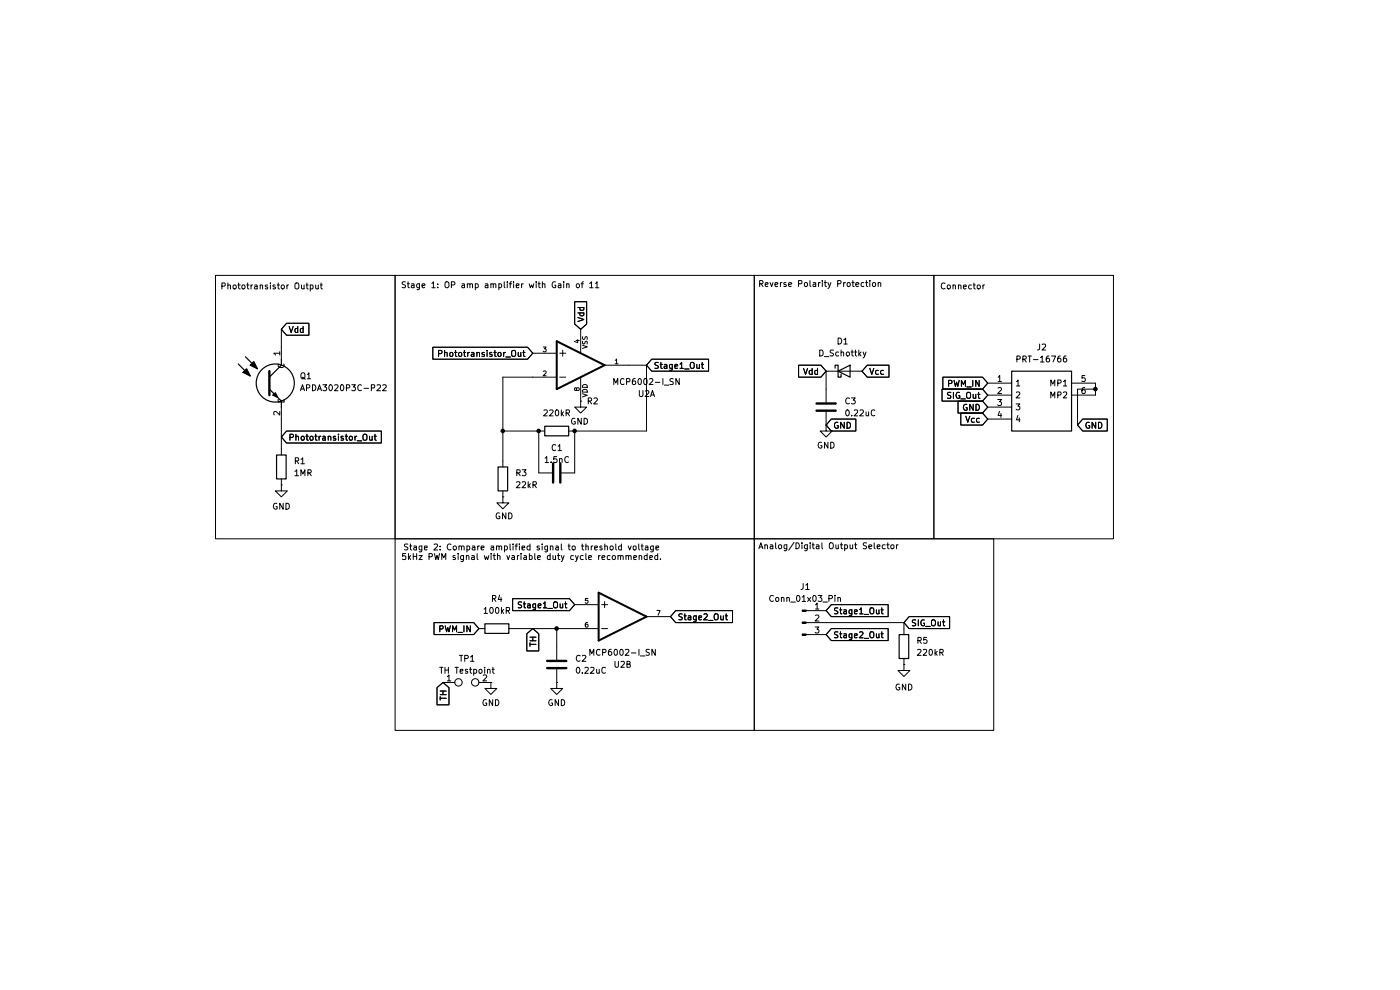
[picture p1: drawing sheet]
(kicad_sch
 (version 20250114)
 (generator "eeschema")
 (generator_version "9.0")
 (paper "A4")
 (title_block
  (title "VEPsor 3.0")
  (date "2025-08-01")
  (rev "1.0"))
 (lib_symbols
  (symbol "APDA3020P3C-P22:APDA3020P3C-P22" (exclude_from_sim no) (in_bom yes) (on_board yes)
   (property "Reference" "Q" (at 3.81 -6.35 0) (effects (font (size 1.27 1.27)) (justify left top)))
   (property "Value" "APDA3020P3C-P22" (at 3.81 -8.89 0) (effects (font (size 1.27 1.27)) (justify left top)))
   (property "Footprint" "APDA3020P3CP22" (at 3.81 -108.89 0) (effects (font (size 1.27 1.27)) (justify left top) (hide yes)))
   (property "Datasheet" "https://www.kingbrightusa.com/images/catalog/SPEC/APDA3020P3C-P22.pdf" (at 3.81 -208.89 0) (effects (font (size 1.27 1.27)) (justify left top) (hide yes)))
   (property "Description" "Made with NPN silicon phototansistor chips" (at 0 0 0) (effects (font (size 1.27 1.27)) (hide yes)))
   (property "Height" "2.2" (at 3.81 -408.89 0) (effects (font (size 1.27 1.27)) (justify left top) (hide yes)))
   (property "Mouser Part Number" "" (at 3.81 -508.89 0) (effects (font (size 1.27 1.27)) (justify left top) (hide yes)))
   (property "Mouser Price/Stock" "" (at 3.81 -608.89 0) (effects (font (size 1.27 1.27)) (justify left top) (hide yes)))
   (property "Manufacturer_Name" "Kingbright" (at 3.81 -708.89 0) (effects (font (size 1.27 1.27)) (justify left top) (hide yes)))
   (property "Manufacturer_Part_Number" "APDA3020P3C-P22" (at 3.81 -808.89 0) (effects (font (size 1.27 1.27)) (justify left top) (hide yes)))
   (symbol "APDA3020P3C-P22_1_1"
    (polyline (pts (xy -9.144 -3.556) (xy -6.604 -6.096)) (stroke (width 0.254) (type default)) (fill (type none)))
    (polyline (pts (xy -8.128 -5.334) (xy -7.366 -4.572) (xy -6.604 -6.096) (xy -8.128 -5.334)) (stroke (width 0.254) (type default)) (fill (type outline)))
    (polyline (pts (xy -7.62 -2.032) (xy -5.08 -4.572)) (stroke (width 0.254) (type default)) (fill (type none)))
    (polyline (pts (xy -6.604 -3.81) (xy -5.842 -3.048) (xy -5.08 -4.572) (xy -6.604 -3.81)) (stroke (width 0.254) (type default)) (fill (type outline)))
    (polyline (pts (xy -2.54 -5.08) (xy -2.54 -10.16)) (stroke (width 0.508) (type default)) (fill (type none)))
    (polyline (pts (xy -2.54 -6.35) (xy 0 -3.81)) (stroke (width 0.254) (type default)) (fill (type none)))
    (polyline (pts (xy -2.54 -8.89) (xy 0 -11.43)) (stroke (width 0.254) (type default)) (fill (type none)))
    (polyline (pts (xy -1.778 -10.16) (xy -1.27 -9.652) (xy -0.762 -10.668) (xy -1.778 -10.16)) (stroke (width 0.254) (type default)) (fill (type outline)))
    (circle (center -1.27 -7.62) (radius 4.016) (stroke (width 0.254) (type default)) (fill (type none)))
    (polyline (pts (xy 0 -3.81) (xy 0 -2.54)) (stroke (width 0.254) (type default)) (fill (type none)))
    (polyline (pts (xy 0 -11.43) (xy 0 -12.7)) (stroke (width 0.254) (type default)) (fill (type none)))
    (pin passive line (at 0 0 270) (length 2.54) (name "C" (effects (font (size 1.27 1.27)))) (number "1" (effects (font (size 1.27 1.27)))))
    (pin passive line (at 0 -15.24 90) (length 2.54) (name "E" (effects (font (size 1.27 1.27)))) (number "2" (effects (font (size 1.27 1.27))))))
   (embedded_fonts no))
  (symbol "Connector:Conn_01x03_Pin"
   (pin_names
    (offset 1.016) (hide yes)) (exclude_from_sim no) (in_bom yes) (on_board yes)
   (property "Reference" "J" (at 0 5.08 0) (effects (font (size 1.27 1.27))))
   (property "Value" "Conn_01x03_Pin" (at 0 -5.08 0) (effects (font (size 1.27 1.27))))
   (property "Footprint" "" (at 0 0 0) (effects (font (size 1.27 1.27)) (hide yes)))
   (property "Datasheet" "~" (at 0 0 0) (effects (font (size 1.27 1.27)) (hide yes)))
   (property "Description" "Generic connector, single row, 01x03, script generated" (at 0 0 0) (effects (font (size 1.27 1.27)) (hide yes)))
   (property "ki_locked" "" (at 0 0 0) (effects (font (size 1.27 1.27))))
   (symbol "Conn_01x03_Pin_1_1"
    (rectangle (start 0.8636 2.667) (end 0 2.413) (stroke (width 0.1524) (type default)) (fill (type outline)))
    (rectangle (start 0.8636 0.127) (end 0 -0.127) (stroke (width 0.1524) (type default)) (fill (type outline)))
    (rectangle (start 0.8636 -2.413) (end 0 -2.667) (stroke (width 0.1524) (type default)) (fill (type outline)))
    (polyline (pts (xy 1.27 2.54) (xy 0.8636 2.54)) (stroke (width 0.1524) (type default)) (fill (type none)))
    (polyline (pts (xy 1.27 0) (xy 0.8636 0)) (stroke (width 0.1524) (type default)) (fill (type none)))
    (polyline (pts (xy 1.27 -2.54) (xy 0.8636 -2.54)) (stroke (width 0.1524) (type default)) (fill (type none)))
    (pin passive line (at 5.08 2.54 180) (length 3.81) (name "Pin_1" (effects (font (size 1.27 1.27)))) (number "1" (effects (font (size 1.27 1.27)))))
    (pin passive line (at 5.08 0 180) (length 3.81) (name "Pin_2" (effects (font (size 1.27 1.27)))) (number "2" (effects (font (size 1.27 1.27)))))
    (pin passive line (at 5.08 -2.54 180) (length 3.81) (name "Pin_3" (effects (font (size 1.27 1.27)))) (number "3" (effects (font (size 1.27 1.27))))))
   (embedded_fonts no))
  (symbol "Connector:TestPoint_2Pole"
   (pin_names
    (offset 0.762) (hide yes)) (exclude_from_sim no) (in_bom yes) (on_board yes)
   (property "Reference" "TP" (at 0 1.524 0) (effects (font (size 1.27 1.27))))
   (property "Value" "TestPoint_2Pole" (at 0 -1.778 0) (effects (font (size 1.27 1.27))))
   (property "Footprint" "" (at 0 0 0) (effects (font (size 1.27 1.27)) (hide yes)))
   (property "Datasheet" "~" (at 0 0 0) (effects (font (size 1.27 1.27)) (hide yes)))
   (property "Description" "2-polar test point" (at 0 0 0) (effects (font (size 1.27 1.27)) (hide yes)))
   (symbol "TestPoint_2Pole_0_1"
    (circle (center -1.778 0) (radius 0.762) (stroke (width 0) (type default)) (fill (type none)))
    (circle (center 1.778 0) (radius 0.762) (stroke (width 0) (type default)) (fill (type none)))
    (pin passive line (at -5.08 0 0) (length 2.54) (name "1" (effects (font (size 1.27 1.27)))) (number "1" (effects (font (size 1.27 1.27)))))
    (pin passive line (at 5.08 0 180) (length 2.54) (name "2" (effects (font (size 1.27 1.27)))) (number "2" (effects (font (size 1.27 1.27))))))
   (embedded_fonts no))
  (symbol "Device:C"
   (pin_numbers (hide yes))
   (pin_names
    (offset 0.254)) (exclude_from_sim no) (in_bom yes) (on_board yes)
   (property "Reference" "C" (at 0.635 2.54 0) (effects (font (size 1.27 1.27)) (justify left)))
   (property "Value" "C" (at 0.635 -2.54 0) (effects (font (size 1.27 1.27)) (justify left)))
   (property "Footprint" "" (at 0.9652 -3.81 0) (effects (font (size 1.27 1.27)) (hide yes)))
   (property "Datasheet" "~" (at 0 0 0) (effects (font (size 1.27 1.27)) (hide yes)))
   (property "Description" "Unpolarized capacitor" (at 0 0 0) (effects (font (size 1.27 1.27)) (hide yes)))
   (symbol "C_0_1"
    (polyline (pts (xy -2.032 0.762) (xy 2.032 0.762)) (stroke (width 0.508) (type default)) (fill (type none)))
    (polyline (pts (xy -2.032 -0.762) (xy 2.032 -0.762)) (stroke (width 0.508) (type default)) (fill (type none))))
   (symbol "C_1_1"
    (pin passive line (at 0 3.81 270) (length 2.794) (name "~" (effects (font (size 1.27 1.27)))) (number "1" (effects (font (size 1.27 1.27)))))
    (pin passive line (at 0 -3.81 90) (length 2.794) (name "~" (effects (font (size 1.27 1.27)))) (number "2" (effects (font (size 1.27 1.27))))))
   (embedded_fonts no))
  (symbol "Device:D_Schottky"
   (pin_numbers (hide yes))
   (pin_names
    (offset 1.016) (hide yes)) (exclude_from_sim no) (in_bom yes) (on_board yes)
   (property "Reference" "D" (at 0 2.54 0) (effects (font (size 1.27 1.27))))
   (property "Value" "D_Schottky" (at 0 -2.54 0) (effects (font (size 1.27 1.27))))
   (property "Footprint" "" (at 0 0 0) (effects (font (size 1.27 1.27)) (hide yes)))
   (property "Datasheet" "~" (at 0 0 0) (effects (font (size 1.27 1.27)) (hide yes)))
   (property "Description" "Schottky diode" (at 0 0 0) (effects (font (size 1.27 1.27)) (hide yes)))
   (symbol "D_Schottky_0_1"
    (polyline (pts (xy -1.905 0.635) (xy -1.905 1.27) (xy -1.27 1.27) (xy -1.27 -1.27) (xy -0.635 -1.27) (xy -0.635 -0.635)) (stroke (width 0.254) (type default)) (fill (type none)))
    (polyline (pts (xy 1.27 1.27) (xy 1.27 -1.27) (xy -1.27 0) (xy 1.27 1.27)) (stroke (width 0.254) (type default)) (fill (type none)))
    (polyline (pts (xy 1.27 0) (xy -1.27 0)) (stroke (width 0) (type default)) (fill (type none))))
   (symbol "D_Schottky_1_1"
    (pin passive line (at -3.81 0 0) (length 2.54) (name "K" (effects (font (size 1.27 1.27)))) (number "1" (effects (font (size 1.27 1.27)))))
    (pin passive line (at 3.81 0 180) (length 2.54) (name "A" (effects (font (size 1.27 1.27)))) (number "2" (effects (font (size 1.27 1.27))))))
   (embedded_fonts no))
  (symbol "Device:R"
   (pin_numbers (hide yes))
   (pin_names
    (offset 0)) (exclude_from_sim no) (in_bom yes) (on_board yes)
   (property "Reference" "R" (at 2.032 0 90) (effects (font (size 1.27 1.27))))
   (property "Value" "R" (at 0 0 90) (effects (font (size 1.27 1.27))))
   (property "Footprint" "" (at -1.778 0 90) (effects (font (size 1.27 1.27)) (hide yes)))
   (property "Datasheet" "~" (at 0 0 0) (effects (font (size 1.27 1.27)) (hide yes)))
   (property "Description" "Resistor" (at 0 0 0) (effects (font (size 1.27 1.27)) (hide yes)))
   (symbol "R_0_1"
    (rectangle (start -1.016 -2.54) (end 1.016 2.54) (stroke (width 0.254) (type default)) (fill (type none))))
   (symbol "R_1_1"
    (pin passive line (at 0 3.81 270) (length 1.27) (name "~" (effects (font (size 1.27 1.27)))) (number "1" (effects (font (size 1.27 1.27)))))
    (pin passive line (at 0 -3.81 90) (length 1.27) (name "~" (effects (font (size 1.27 1.27)))) (number "2" (effects (font (size 1.27 1.27))))))
   (embedded_fonts no))
  (symbol "MCP6002-I_SN:MCP6002-I_SN"
   (pin_names
    (offset 1.016)) (exclude_from_sim no) (in_bom yes) (on_board yes)
   (property "Reference" "U" (at 5.08 3.175 0) (effects (font (size 1.27 1.27)) (justify left bottom)))
   (property "Value" "MCP6002-I_SN" (at 5.08 -5.08 0) (effects (font (size 1.27 1.27)) (justify left bottom)))
   (property "Footprint" "MCP6002-I_SN:SOIC127P600X175-8N" (at 0 0 0) (effects (font (size 1.27 1.27)) (justify bottom) (hide yes)))
   (property "Datasheet" "" (at 0 0 0) (effects (font (size 1.27 1.27)) (hide yes)))
   (property "Description" "" (at 0 0 0) (effects (font (size 1.27 1.27)) (hide yes)))
   (property "PARTREV" "L" (at 0 0 0) (effects (font (size 1.27 1.27)) (justify bottom) (hide yes)))
   (property "STANDARD" "IPC-7351B" (at 0 0 0) (effects (font (size 1.27 1.27)) (justify bottom) (hide yes)))
   (property "SNAPEDA_PN" "MCP6002T-I/SN" (at 0 0 0) (effects (font (size 1.27 1.27)) (justify bottom) (hide yes)))
   (property "MAXIMUM_PACKAGE_HEIGHT" "1.75 mm" (at 0 0 0) (effects (font (size 1.27 1.27)) (justify bottom) (hide yes)))
   (property "MANUFACTURER" "Microchip" (at 0 0 0) (effects (font (size 1.27 1.27)) (justify bottom) (hide yes)))
   (symbol "MCP6002-I_SN_1_0"
    (polyline (pts (xy -5.08 5.08) (xy -5.08 -5.08)) (stroke (width 0.4064) (type default)) (fill (type none)))
    (polyline (pts (xy -5.08 -5.08) (xy 5.08 0)) (stroke (width 0.4064) (type default)) (fill (type none)))
    (polyline (pts (xy -4.445 2.54) (xy -3.175 2.54)) (stroke (width 0.1524) (type default)) (fill (type none)))
    (polyline (pts (xy -4.445 -2.54) (xy -3.175 -2.54)) (stroke (width 0.1524) (type default)) (fill (type none)))
    (polyline (pts (xy -3.81 -1.905) (xy -3.81 -3.175)) (stroke (width 0.1524) (type default)) (fill (type none)))
    (polyline (pts (xy 5.08 0) (xy -5.08 5.08)) (stroke (width 0.4064) (type default)) (fill (type none)))
    (text "VDD" (at 1.524 3.81 900) (effects (font (size 1.016 1.016)) (justify left bottom)))
    (text "VSS" (at 1.524 -6.35 900) (effects (font (size 1.016 1.016)) (justify left bottom)))
    (pin input line (at -10.16 2.54 0) (length 5.08) (name "~" (effects (font (size 1.016 1.016)))) (number "2" (effects (font (size 1.016 1.016)))))
    (pin input line (at -10.16 -2.54 0) (length 5.08) (name "~" (effects (font (size 1.016 1.016)))) (number "3" (effects (font (size 1.016 1.016)))))
    (pin power_in line (at 0 7.62 270) (length 5.08) (name "~" (effects (font (size 1.016 1.016)))) (number "8" (effects (font (size 1.016 1.016)))))
    (pin power_in line (at 0 -7.62 90) (length 5.08) (name "~" (effects (font (size 1.016 1.016)))) (number "4" (effects (font (size 1.016 1.016)))))
    (pin output line (at 10.16 0 180) (length 5.08) (name "~" (effects (font (size 1.016 1.016)))) (number "1" (effects (font (size 1.016 1.016))))))
   (symbol "MCP6002-I_SN_2_0"
    (polyline (pts (xy -5.08 5.08) (xy -5.08 -5.08)) (stroke (width 0.4064) (type default)) (fill (type none)))
    (polyline (pts (xy -5.08 -5.08) (xy 5.08 0)) (stroke (width 0.4064) (type default)) (fill (type none)))
    (polyline (pts (xy -4.445 2.54) (xy -3.175 2.54)) (stroke (width 0.1524) (type default)) (fill (type none)))
    (polyline (pts (xy -4.445 -2.54) (xy -3.175 -2.54)) (stroke (width 0.1524) (type default)) (fill (type none)))
    (polyline (pts (xy -3.81 -1.905) (xy -3.81 -3.175)) (stroke (width 0.1524) (type default)) (fill (type none)))
    (polyline (pts (xy 5.08 0) (xy -5.08 5.08)) (stroke (width 0.4064) (type default)) (fill (type none)))
    (pin input line (at -10.16 2.54 0) (length 5.08) (name "~" (effects (font (size 1.016 1.016)))) (number "6" (effects (font (size 1.016 1.016)))))
    (pin input line (at -10.16 -2.54 0) (length 5.08) (name "~" (effects (font (size 1.016 1.016)))) (number "5" (effects (font (size 1.016 1.016)))))
    (pin output line (at 10.16 0 180) (length 5.08) (name "~" (effects (font (size 1.016 1.016)))) (number "7" (effects (font (size 1.016 1.016))))))
   (embedded_fonts no))
  (symbol "PRT-16766:PRT-16766" (exclude_from_sim no) (in_bom yes) (on_board yes)
   (property "Reference" "J" (at 19.05 7.62 0) (effects (font (size 1.27 1.27)) (justify left top)))
   (property "Value" "PRT-16766" (at 19.05 5.08 0) (effects (font (size 1.27 1.27)) (justify left top)))
   (property "Footprint" "PRT16766" (at 19.05 -94.92 0) (effects (font (size 1.27 1.27)) (justify left top) (hide yes)))
   (property "Datasheet" "" (at 19.05 -194.92 0) (effects (font (size 1.27 1.27)) (justify left top) (hide yes)))
   (property "Description" "Connector Header Surface Mount 4 position 0.039\" (1.00mm) , 5V , 1A , -25C ~ 85C" (at 0 0 0) (effects (font (size 1.27 1.27)) (hide yes)))
   (property "Height" "4.3" (at 19.05 -394.92 0) (effects (font (size 1.27 1.27)) (justify left top) (hide yes)))
   (property "Mouser Part Number" "474-PRT-16766" (at 19.05 -494.92 0) (effects (font (size 1.27 1.27)) (justify left top) (hide yes)))
   (property "Mouser Price/Stock" "https://www.mouser.co.uk/ProductDetail/SparkFun/PRT-16766?qs=TiOZkKH1s2S5E8Ch5jqJTg%3D%3D" (at 19.05 -594.92 0) (effects (font (size 1.27 1.27)) (justify left top) (hide yes)))
   (property "Manufacturer_Name" "SparkFun" (at 19.05 -694.92 0) (effects (font (size 1.27 1.27)) (justify left top) (hide yes)))
   (property "Manufacturer_Part_Number" "PRT-16766" (at 19.05 -794.92 0) (effects (font (size 1.27 1.27)) (justify left top) (hide yes)))
   (symbol "PRT-16766_1_1"
    (rectangle (start 5.08 2.54) (end 17.78 -10.16) (stroke (width 0.254) (type default)) (fill (type background)))
    (pin passive line (at 0 0 0) (length 5.08) (name "1" (effects (font (size 1.27 1.27)))) (number "1" (effects (font (size 1.27 1.27)))))
    (pin passive line (at 0 -2.54 0) (length 5.08) (name "2" (effects (font (size 1.27 1.27)))) (number "2" (effects (font (size 1.27 1.27)))))
    (pin passive line (at 0 -5.08 0) (length 5.08) (name "3" (effects (font (size 1.27 1.27)))) (number "3" (effects (font (size 1.27 1.27)))))
    (pin passive line (at 0 -7.62 0) (length 5.08) (name "4" (effects (font (size 1.27 1.27)))) (number "4" (effects (font (size 1.27 1.27)))))
    (pin passive line (at 22.86 0 180) (length 5.08) (name "MP1" (effects (font (size 1.27 1.27)))) (number "5" (effects (font (size 1.27 1.27)))))
    (pin passive line (at 22.86 -2.54 180) (length 5.08) (name "MP2" (effects (font (size 1.27 1.27)))) (number "6" (effects (font (size 1.27 1.27))))))
   (embedded_fonts no))
  (symbol "power:GND"
   (power)
   (pin_numbers (hide yes))
   (pin_names
    (offset 0) (hide yes)) (exclude_from_sim no) (in_bom yes) (on_board yes)
   (property "Reference" "#PWR" (at 0 -6.35 0) (effects (font (size 1.27 1.27)) (hide yes)))
   (property "Value" "GND" (at 0 -3.81 0) (effects (font (size 1.27 1.27))))
   (property "Footprint" "" (at 0 0 0) (effects (font (size 1.27 1.27)) (hide yes)))
   (property "Datasheet" "" (at 0 0 0) (effects (font (size 1.27 1.27)) (hide yes)))
   (property "Description" "Power symbol creates a global label with name \"GND\" , ground" (at 0 0 0) (effects (font (size 1.27 1.27)) (hide yes)))
   (symbol "GND_0_1"
    (polyline (pts (xy 0 0) (xy 0 -1.27) (xy 1.27 -1.27) (xy 0 -2.54) (xy -1.27 -1.27) (xy 0 -1.27)) (stroke (width 0) (type default)) (fill (type none))))
   (symbol "GND_1_1"
    (pin power_in line (at 0 0 270) (length 0) (name "~" (effects (font (size 1.27 1.27)))) (number "1" (effects (font (size 1.27 1.27))))))
   (embedded_fonts no)))
 (rectangle
  (start 45.72 58.42)
  (end 83.82 114.3)
  (stroke (width 0) (type default))
  (fill (type none)))
 (rectangle
  (start 83.82 58.42)
  (end 160.02 114.3)
  (stroke (width 0) (type default))
  (fill (type none)))
 (rectangle
  (start 198.12 58.42)
  (end 236.22 114.3)
  (stroke (width 0) (type default))
  (fill (type none)))
 (rectangle
  (start 160.02 114.3)
  (end 210.82 154.94)
  (stroke (width 0) (type default))
  (fill (type none)))
 (rectangle
  (start 160.02 58.42)
  (end 198.12 114.3)
  (stroke (width 0) (type default))
  (fill (type none)))
 (rectangle
  (start 83.82 114.3)
  (end 160.02 154.94)
  (stroke (width 0) (type default))
  (fill (type none)))
 (text "Reverse Polarity Protection"
  (exclude_from_sim no)
  (at 173.99 60.452 0)
  (effects (font (size 1.27 1.27))))
 (text "Analog/Digital Output Selector"
  (exclude_from_sim no)
  (at 175.768 116.078 0)
  (effects (font (size 1.27 1.27))))
 (text "Phototransistor Output"
  (exclude_from_sim no)
  (at 57.658 60.96 0)
  (effects (font (size 1.27 1.27))))
 (text "Stage 2: Compare amplified signal to threshold voltage\n5kHz PWM signal with variable duty cycle recommended."
  (exclude_from_sim no)
  (at 112.776 117.348 0)
  (effects (font (size 1.27 1.27))))
 (text "Connector\n"
  (exclude_from_sim no)
  (at 204.216 60.96 0)
  (effects (font (size 1.27 1.27))))
 (text "Stage 1: OP amp amplifier with Gain of 11"
  (exclude_from_sim no)
  (at 106.172 60.706 0)
  (effects (font (size 1.27 1.27))))
 (junction
  (at 106.68 91.44)
  (diameter 0)
  (color 0 0 0 0))
 (junction
  (at 121.92 91.44)
  (diameter 0)
  (color 0 0 0 0))
 (junction
  (at 114.3 91.44)
  (diameter 0)
  (color 0 0 0 0))
 (junction
  (at 232.41 82.55)
  (diameter 0)
  (color 0 0 0 0))
 (junction
  (at 118.11 133.35)
  (diameter 0)
  (color 0 0 0 0))
 (wire
  (pts (xy 59.69 88.9) (xy 59.69 95.25))
  (stroke (width 0) (type default)))
 (wire
  (pts (xy 232.41 82.55) (xy 232.41 83.82))
  (stroke (width 0) (type default)))
 (wire
  (pts (xy 137.16 77.47) (xy 133.35 77.47))
  (stroke (width 0) (type default)))
 (wire
  (pts (xy 118.11 133.35) (xy 118.11 137.16))
  (stroke (width 0) (type default)))
 (wire
  (pts (xy 114.3 91.44) (xy 114.3 100.33))
  (stroke (width 0) (type default)))
 (wire
  (pts (xy 109.22 133.35) (xy 118.11 133.35))
  (stroke (width 0) (type default)))
 (wire
  (pts (xy 121.92 91.44) (xy 137.16 91.44))
  (stroke (width 0) (type default)))
 (wire
  (pts (xy 228.6 90.17) (xy 228.6 82.55))
  (stroke (width 0) (type default)))
 (wire
  (pts (xy 175.26 82.55) (xy 175.26 78.74))
  (stroke (width 0) (type default)))
 (wire
  (pts (xy 191.77 132.08) (xy 191.77 133.35))
  (stroke (width 0) (type default)))
 (wire
  (pts (xy 106.68 91.44) (xy 114.3 91.44))
  (stroke (width 0) (type default)))
 (wire
  (pts (xy 106.68 97.79) (xy 106.68 91.44))
  (stroke (width 0) (type default)))
 (wire
  (pts (xy 106.68 80.01) (xy 113.03 80.01))
  (stroke (width 0) (type default)))
 (wire
  (pts (xy 228.6 82.55) (xy 232.41 82.55))
  (stroke (width 0) (type default)))
 (wire
  (pts (xy 59.69 73.66) (xy 59.69 69.85))
  (stroke (width 0) (type default)))
 (wire
  (pts (xy 137.16 77.47) (xy 137.16 91.44))
  (stroke (width 0) (type default)))
 (wire
  (pts (xy 118.11 133.35) (xy 121.92 133.35))
  (stroke (width 0) (type default)))
 (wire
  (pts (xy 121.92 91.44) (xy 121.92 100.33))
  (stroke (width 0) (type default)))
 (wire
  (pts (xy 106.68 91.44) (xy 106.68 80.01))
  (stroke (width 0) (type default)))
 (wire
  (pts (xy 175.26 132.08) (xy 191.77 132.08))
  (stroke (width 0) (type default)))
 (wire
  (pts (xy 232.41 81.28) (xy 232.41 82.55))
  (stroke (width 0) (type default)))
 (global_label "PWM_IN"
  (shape input)
  (at 209.55 81.28 180)
  (fields_autoplaced yes)
  (effects (font (size 1.27 1.27)) (justify right))
  (property "Intersheetrefs" "${INTERSHEET_REFS}" (at 199.4891 81.28 0) (effects (font (size 1.27 1.27)) (justify right) (hide yes))))
 (global_label "Vdd"
  (shape input)
  (at 123.19 69.85 90)
  (fields_autoplaced yes)
  (effects (font (size 1.27 1.27)) (justify left))
  (property "Intersheetrefs" "${INTERSHEET_REFS}" (at 123.19 63.4782 90) (effects (font (size 1.27 1.27)) (justify left) (hide yes))))
 (global_label "Stage2_Out"
  (shape input)
  (at 175.26 134.62 0)
  (fields_autoplaced yes)
  (effects (font (size 1.27 1.27)) (justify left))
  (property "Intersheetrefs" "${INTERSHEET_REFS}" (at 188.9493 134.62 0) (effects (font (size 1.27 1.27)) (justify left) (hide yes))))
 (global_label "Phototransistor_Out"
  (shape input)
  (at 59.69 92.71 0)
  (fields_autoplaced yes)
  (effects (font (size 1.27 1.27)) (justify left))
  (property "Intersheetrefs" "${INTERSHEET_REFS}" (at 81.4225 92.71 0) (effects (font (size 1.27 1.27)) (justify left) (hide yes))))
 (global_label "GND"
  (shape input)
  (at 175.26 90.17 0)
  (fields_autoplaced yes)
  (effects (font (size 1.27 1.27)) (justify left))
  (property "Intersheetrefs" "${INTERSHEET_REFS}" (at 182.1157 90.17 0) (effects (font (size 1.27 1.27)) (justify left) (hide yes))))
 (global_label "TH"
  (shape input)
  (at 93.98 144.78 270)
  (fields_autoplaced yes)
  (effects (font (size 1.27 1.27)) (justify right))
  (property "Intersheetrefs" "${INTERSHEET_REFS}" (at 93.98 150.0633 90) (effects (font (size 1.27 1.27)) (justify right) (hide yes))))
 (global_label "TH"
  (shape input)
  (at 113.03 133.35 270)
  (fields_autoplaced yes)
  (effects (font (size 1.27 1.27)) (justify right))
  (property "Intersheetrefs" "${INTERSHEET_REFS}" (at 113.03 138.6333 90) (effects (font (size 1.27 1.27)) (justify right) (hide yes))))
 (global_label "Stage1_Out"
  (shape input)
  (at 175.26 129.54 0)
  (fields_autoplaced yes)
  (effects (font (size 1.27 1.27)) (justify left))
  (property "Intersheetrefs" "${INTERSHEET_REFS}" (at 188.9493 129.54 0) (effects (font (size 1.27 1.27)) (justify left) (hide yes))))
 (global_label "Vdd"
  (shape input)
  (at 59.69 69.85 0)
  (fields_autoplaced yes)
  (effects (font (size 1.27 1.27)) (justify left))
  (property "Intersheetrefs" "${INTERSHEET_REFS}" (at 66.0618 69.85 0) (effects (font (size 1.27 1.27)) (justify left) (hide yes))))
 (global_label "Stage2_Out"
  (shape input)
  (at 142.24 130.81 0)
  (fields_autoplaced yes)
  (effects (font (size 1.27 1.27)) (justify left))
  (property "Intersheetrefs" "${INTERSHEET_REFS}" (at 155.9293 130.81 0) (effects (font (size 1.27 1.27)) (justify left) (hide yes))))
 (global_label "Phototransistor_Out"
  (shape input)
  (at 113.03 74.93 180)
  (fields_autoplaced yes)
  (effects (font (size 1.27 1.27)) (justify right))
  (property "Intersheetrefs" "${INTERSHEET_REFS}" (at 91.2975 74.93 0) (effects (font (size 1.27 1.27)) (justify right) (hide yes))))
 (global_label "SIG_Out"
  (shape input)
  (at 191.77 132.08 0)
  (fields_autoplaced yes)
  (effects (font (size 1.27 1.27)) (justify left))
  (property "Intersheetrefs" "${INTERSHEET_REFS}" (at 202.0123 132.08 0) (effects (font (size 1.27 1.27)) (justify left) (hide yes))))
 (global_label "Vdd"
  (shape input)
  (at 175.26 78.74 180)
  (fields_autoplaced yes)
  (effects (font (size 1.27 1.27)) (justify right))
  (property "Intersheetrefs" "${INTERSHEET_REFS}" (at 168.8882 78.74 0) (effects (font (size 1.27 1.27)) (justify right) (hide yes))))
 (global_label "Vcc"
  (shape input)
  (at 209.55 88.9 180)
  (fields_autoplaced yes)
  (effects (font (size 1.27 1.27)) (justify right))
  (property "Intersheetrefs" "${INTERSHEET_REFS}" (at 203.299 88.9 0) (effects (font (size 1.27 1.27)) (justify right) (hide yes))))
 (global_label "PWM_IN"
  (shape input)
  (at 101.6 133.35 180)
  (fields_autoplaced yes)
  (effects (font (size 1.27 1.27)) (justify right))
  (property "Intersheetrefs" "${INTERSHEET_REFS}" (at 91.5391 133.35 0) (effects (font (size 1.27 1.27)) (justify right) (hide yes))))
 (global_label "Stage1_Out"
  (shape input)
  (at 121.92 128.27 180)
  (fields_autoplaced yes)
  (effects (font (size 1.27 1.27)) (justify right))
  (property "Intersheetrefs" "${INTERSHEET_REFS}" (at 108.2307 128.27 0) (effects (font (size 1.27 1.27)) (justify right) (hide yes))))
 (global_label "GND"
  (shape input)
  (at 209.55 86.36 180)
  (fields_autoplaced yes)
  (effects (font (size 1.27 1.27)) (justify right))
  (property "Intersheetrefs" "${INTERSHEET_REFS}" (at 202.6943 86.36 0) (effects (font (size 1.27 1.27)) (justify right) (hide yes))))
 (global_label "GND"
  (shape input)
  (at 228.6 90.17 0)
  (fields_autoplaced yes)
  (effects (font (size 1.27 1.27)) (justify left))
  (property "Intersheetrefs" "${INTERSHEET_REFS}" (at 235.4557 90.17 0) (effects (font (size 1.27 1.27)) (justify left) (hide yes))))
 (global_label "SIG_Out"
  (shape input)
  (at 209.55 83.82 180)
  (fields_autoplaced yes)
  (effects (font (size 1.27 1.27)) (justify right))
  (property "Intersheetrefs" "${INTERSHEET_REFS}" (at 199.3077 83.82 0) (effects (font (size 1.27 1.27)) (justify right) (hide yes))))
 (global_label "Stage1_Out"
  (shape input)
  (at 137.16 77.47 0)
  (fields_autoplaced yes)
  (effects (font (size 1.27 1.27)) (justify left))
  (property "Intersheetrefs" "${INTERSHEET_REFS}" (at 150.8493 77.47 0) (effects (font (size 1.27 1.27)) (justify left) (hide yes))))
 (global_label "Vcc"
  (shape input)
  (at 182.88 78.74 0)
  (fields_autoplaced yes)
  (effects (font (size 1.27 1.27)) (justify left))
  (property "Intersheetrefs" "${INTERSHEET_REFS}" (at 189.131 78.74 0) (effects (font (size 1.27 1.27)) (justify left) (hide yes))))
 (symbol
  (lib_id "Device:R")
  (at 106.68 101.6 0)
  (unit 1)
  (exclude_from_sim no)
  (in_bom yes)
  (on_board yes)
  (dnp no)
  (fields_autoplaced yes)
  (property "Reference" "R3" (at 109.22 100.3299 0) (effects (font (size 1.27 1.27)) (justify left)))
  (property "Value" "22kR" (at 109.22 102.8699 0) (effects (font (size 1.27 1.27)) (justify left)))
  (property "Footprint" "Resistor_SMD:R_1206_3216Metric_Pad1.30x1.75mm_HandSolder" (at 104.902 101.6 90) (effects (font (size 1.27 1.27)) (hide yes)))
  (property "Datasheet" "~" (at 106.68 101.6 0) (effects (font (size 1.27 1.27)) (hide yes)))
  (property "Description" "Resistor" (at 106.68 101.6 0) (effects (font (size 1.27 1.27)) (hide yes)))
  (pin "2")
  (pin "1"))
 (symbol
  (lib_id "power:GND")
  (at 106.68 105.41 0)
  (mirror y)
  (unit 1)
  (exclude_from_sim no)
  (in_bom yes)
  (on_board yes)
  (dnp no)
  (property "Reference" "#PWR02" (at 106.68 111.76 0) (effects (font (size 1.27 1.27)) (hide yes)))
  (property "Value" "GND" (at 106.934 109.474 0) (effects (font (size 1.27 1.27))))
  (property "Footprint" "" (at 106.68 105.41 0) (effects (font (size 1.27 1.27)) (hide yes)))
  (property "Datasheet" "" (at 106.68 105.41 0) (effects (font (size 1.27 1.27)) (hide yes)))
  (property "Description" "Power symbol creates a global label with name \"GND\" , ground" (at 106.68 105.41 0) (effects (font (size 1.27 1.27)) (hide yes)))
  (pin "1"))
 (symbol
  (lib_id "Device:C")
  (at 118.11 100.33 90)
  (unit 1)
  (exclude_from_sim no)
  (in_bom yes)
  (on_board yes)
  (dnp no)
  (property "Reference" "C1" (at 118.11 94.996 90) (effects (font (size 1.27 1.27))))
  (property "Value" "1.5nC" (at 118.11 97.536 90) (effects (font (size 1.27 1.27))))
  (property "Footprint" "Capacitor_SMD:C_1206_3216Metric_Pad1.33x1.80mm_HandSolder" (at 121.92 99.3648 0) (effects (font (size 1.27 1.27)) (hide yes)))
  (property "Datasheet" "~" (at 118.11 100.33 0) (effects (font (size 1.27 1.27)) (hide yes)))
  (property "Description" "Unpolarized capacitor" (at 118.11 100.33 0) (effects (font (size 1.27 1.27)) (hide yes)))
  (pin "1")
  (pin "2"))
 (symbol
  (lib_id "power:GND")
  (at 191.77 140.97 0)
  (mirror y)
  (unit 1)
  (exclude_from_sim no)
  (in_bom yes)
  (on_board yes)
  (dnp no)
  (property "Reference" "#PWR05" (at 191.77 147.32 0) (effects (font (size 1.27 1.27)) (hide yes)))
  (property "Value" "GND" (at 191.77 145.796 0) (effects (font (size 1.27 1.27))))
  (property "Footprint" "" (at 191.77 140.97 0) (effects (font (size 1.27 1.27)) (hide yes)))
  (property "Datasheet" "" (at 191.77 140.97 0) (effects (font (size 1.27 1.27)) (hide yes)))
  (property "Description" "Power symbol creates a global label with name \"GND\" , ground" (at 191.77 140.97 0) (effects (font (size 1.27 1.27)) (hide yes)))
  (pin "1"))
 (symbol
  (lib_id "power:GND")
  (at 123.19 85.09 0)
  (mirror y)
  (unit 1)
  (exclude_from_sim no)
  (in_bom yes)
  (on_board yes)
  (dnp no)
  (property "Reference" "#PWR04" (at 123.19 91.44 0) (effects (font (size 1.27 1.27)) (hide yes)))
  (property "Value" "GND" (at 122.936 89.408 0) (effects (font (size 1.27 1.27))))
  (property "Footprint" "" (at 123.19 85.09 0) (effects (font (size 1.27 1.27)) (hide yes)))
  (property "Datasheet" "" (at 123.19 85.09 0) (effects (font (size 1.27 1.27)) (hide yes)))
  (property "Description" "Power symbol creates a global label with name \"GND\" , ground" (at 123.19 85.09 0) (effects (font (size 1.27 1.27)) (hide yes)))
  (pin "1"))
 (symbol
  (lib_id "Connector:Conn_01x03_Pin")
  (at 170.18 132.08 0)
  (unit 1)
  (exclude_from_sim no)
  (in_bom yes)
  (on_board yes)
  (dnp no)
  (fields_autoplaced yes)
  (property "Reference" "J1" (at 170.815 124.46 0) (effects (font (size 1.27 1.27))))
  (property "Value" "Conn_01x03_Pin" (at 170.815 127 0) (effects (font (size 1.27 1.27))))
  (property "Footprint" "Jumper:SolderJumper-3_P1.3mm_Open_RoundedPad1.0x1.5mm_NumberLabels" (at 170.18 132.08 0) (effects (font (size 1.27 1.27)) (hide yes)))
  (property "Datasheet" "~" (at 170.18 132.08 0) (effects (font (size 1.27 1.27)) (hide yes)))
  (property "Description" "Generic connector, single row, 01x03, script generated" (at 170.18 132.08 0) (effects (font (size 1.27 1.27)) (hide yes)))
  (pin "2")
  (pin "3")
  (pin "1"))
 (symbol
  (lib_id "APDA3020P3C-P22:APDA3020P3C-P22")
  (at 59.69 73.66 0)
  (unit 1)
  (exclude_from_sim no)
  (in_bom yes)
  (on_board yes)
  (dnp no)
  (fields_autoplaced yes)
  (property "Reference" "Q1" (at 63.5 79.7559 0) (effects (font (size 1.27 1.27)) (justify left)))
  (property "Value" "APDA3020P3C-P22" (at 63.5 82.2959 0) (effects (font (size 1.27 1.27)) (justify left)))
  (property "Footprint" "APDA3020P3CP22" (at 63.5 182.55 0) (effects (font (size 1.27 1.27)) (justify left top) (hide yes)))
  (property "Datasheet" "https://www.kingbrightusa.com/images/catalog/SPEC/APDA3020P3C-P22.pdf" (at 63.5 282.55 0) (effects (font (size 1.27 1.27)) (justify left top) (hide yes)))
  (property "Description" "Made with NPN silicon phototansistor chips" (at 59.69 73.66 0) (effects (font (size 1.27 1.27)) (hide yes)))
  (property "Height" "2.2" (at 63.5 482.55 0) (effects (font (size 1.27 1.27)) (justify left top) (hide yes)))
  (property "Mouser Part Number" "" (at 63.5 582.55 0) (effects (font (size 1.27 1.27)) (justify left top) (hide yes)))
  (property "Mouser Price/Stock" "" (at 63.5 682.55 0) (effects (font (size 1.27 1.27)) (justify left top) (hide yes)))
  (property "Manufacturer_Name" "Kingbright" (at 63.5 782.55 0) (effects (font (size 1.27 1.27)) (justify left top) (hide yes)))
  (property "Manufacturer_Part_Number" "APDA3020P3C-P22" (at 63.5 882.55 0) (effects (font (size 1.27 1.27)) (justify left top) (hide yes)))
  (pin "1")
  (pin "2"))
 (symbol
  (lib_id "MCP6002-I_SN:MCP6002-I_SN")
  (at 132.08 130.81 0)
  (mirror x)
  (unit 2)
  (exclude_from_sim no)
  (in_bom yes)
  (on_board yes)
  (dnp no)
  (property "Reference" "U2" (at 132.08 140.97 0) (effects (font (size 1.27 1.27))))
  (property "Value" "MCP6002-I_SN" (at 132.08 138.43 0) (effects (font (size 1.27 1.27))))
  (property "Footprint" "MCP6002_I_SN:SOIC127P600X175-8N" (at 132.08 130.81 0) (effects (font (size 1.27 1.27)) (justify bottom) (hide yes)))
  (property "Datasheet" "" (at 132.08 130.81 0) (effects (font (size 1.27 1.27)) (hide yes)))
  (property "Description" "" (at 132.08 130.81 0) (effects (font (size 1.27 1.27)) (hide yes)))
  (property "PARTREV" "L" (at 132.08 130.81 0) (effects (font (size 1.27 1.27)) (justify bottom) (hide yes)))
  (property "STANDARD" "IPC-7351B" (at 132.08 130.81 0) (effects (font (size 1.27 1.27)) (justify bottom) (hide yes)))
  (property "SNAPEDA_PN" "MCP6002T-I/SN" (at 132.08 130.81 0) (effects (font (size 1.27 1.27)) (justify bottom) (hide yes)))
  (property "MAXIMUM_PACKAGE_HEIGHT" "1.75 mm" (at 132.08 130.81 0) (effects (font (size 1.27 1.27)) (justify bottom) (hide yes)))
  (property "MANUFACTURER" "Microchip" (at 132.08 130.81 0) (effects (font (size 1.27 1.27)) (justify bottom) (hide yes)))
  (pin "4")
  (pin "2")
  (pin "3")
  (pin "8")
  (pin "6")
  (pin "5")
  (pin "7")
  (pin "1"))
 (symbol
  (lib_id "power:GND")
  (at 175.26 90.17 0)
  (mirror y)
  (unit 1)
  (exclude_from_sim no)
  (in_bom yes)
  (on_board yes)
  (dnp no)
  (property "Reference" "#PWR06" (at 175.26 96.52 0) (effects (font (size 1.27 1.27)) (hide yes)))
  (property "Value" "GND" (at 175.26 94.488 0) (effects (font (size 1.27 1.27))))
  (property "Footprint" "" (at 175.26 90.17 0) (effects (font (size 1.27 1.27)) (hide yes)))
  (property "Datasheet" "" (at 175.26 90.17 0) (effects (font (size 1.27 1.27)) (hide yes)))
  (property "Description" "Power symbol creates a global label with name \"GND\" , ground" (at 175.26 90.17 0) (effects (font (size 1.27 1.27)) (hide yes)))
  (pin "1"))
 (symbol
  (lib_id "Device:R")
  (at 59.69 99.06 0)
  (unit 1)
  (exclude_from_sim no)
  (in_bom yes)
  (on_board yes)
  (dnp no)
  (fields_autoplaced yes)
  (property "Reference" "R1" (at 62.23 97.7899 0) (effects (font (size 1.27 1.27)) (justify left)))
  (property "Value" "1MR" (at 62.23 100.3299 0) (effects (font (size 1.27 1.27)) (justify left)))
  (property "Footprint" "Resistor_SMD:R_1206_3216Metric_Pad1.30x1.75mm_HandSolder" (at 57.912 99.06 90) (effects (font (size 1.27 1.27)) (hide yes)))
  (property "Datasheet" "~" (at 59.69 99.06 0) (effects (font (size 1.27 1.27)) (hide yes)))
  (property "Description" "Resistor" (at 59.69 99.06 0) (effects (font (size 1.27 1.27)) (hide yes)))
  (pin "2")
  (pin "1"))
 (symbol
  (lib_id "Device:R")
  (at 105.41 133.35 90)
  (unit 1)
  (exclude_from_sim no)
  (in_bom yes)
  (on_board yes)
  (dnp no)
  (fields_autoplaced yes)
  (property "Reference" "R4" (at 105.41 127 90) (effects (font (size 1.27 1.27))))
  (property "Value" "100kR" (at 105.41 129.54 90) (effects (font (size 1.27 1.27))))
  (property "Footprint" "Resistor_SMD:R_1206_3216Metric_Pad1.30x1.75mm_HandSolder" (at 105.41 135.128 90) (effects (font (size 1.27 1.27)) (hide yes)))
  (property "Datasheet" "~" (at 105.41 133.35 0) (effects (font (size 1.27 1.27)) (hide yes)))
  (property "Description" "Resistor" (at 105.41 133.35 0) (effects (font (size 1.27 1.27)) (hide yes)))
  (pin "2")
  (pin "1"))
 (symbol
  (lib_id "Device:D_Schottky")
  (at 179.07 78.74 0)
  (unit 1)
  (exclude_from_sim no)
  (in_bom yes)
  (on_board yes)
  (dnp no)
  (fields_autoplaced yes)
  (property "Reference" "D1" (at 178.7525 72.39 0) (effects (font (size 1.27 1.27))))
  (property "Value" "D_Schottky" (at 178.7525 74.93 0) (effects (font (size 1.27 1.27))))
  (property "Footprint" "MMSZ5232B-TP:SOD3716X135N" (at 179.07 78.74 0) (effects (font (size 1.27 1.27)) (hide yes)))
  (property "Datasheet" "~" (at 179.07 78.74 0) (effects (font (size 1.27 1.27)) (hide yes)))
  (property "Description" "Schottky diode" (at 179.07 78.74 0) (effects (font (size 1.27 1.27)) (hide yes)))
  (pin "2")
  (pin "1"))
 (symbol
  (lib_id "power:GND")
  (at 59.69 102.87 0)
  (mirror y)
  (unit 1)
  (exclude_from_sim no)
  (in_bom yes)
  (on_board yes)
  (dnp no)
  (property "Reference" "#PWR01" (at 59.69 109.22 0) (effects (font (size 1.27 1.27)) (hide yes)))
  (property "Value" "GND" (at 59.69 107.442 0) (effects (font (size 1.27 1.27))))
  (property "Footprint" "" (at 59.69 102.87 0) (effects (font (size 1.27 1.27)) (hide yes)))
  (property "Datasheet" "" (at 59.69 102.87 0) (effects (font (size 1.27 1.27)) (hide yes)))
  (property "Description" "Power symbol creates a global label with name \"GND\" , ground" (at 59.69 102.87 0) (effects (font (size 1.27 1.27)) (hide yes)))
  (pin "1"))
 (symbol
  (lib_id "Device:R")
  (at 118.11 91.44 90)
  (unit 1)
  (exclude_from_sim no)
  (in_bom yes)
  (on_board yes)
  (dnp no)
  (property "Reference" "R2" (at 125.73 85.09 90) (effects (font (size 1.27 1.27))))
  (property "Value" "220kR" (at 118.11 87.63 90) (effects (font (size 1.27 1.27))))
  (property "Footprint" "Resistor_SMD:R_1206_3216Metric_Pad1.30x1.75mm_HandSolder" (at 118.11 93.218 90) (effects (font (size 1.27 1.27)) (hide yes)))
  (property "Datasheet" "~" (at 118.11 91.44 0) (effects (font (size 1.27 1.27)) (hide yes)))
  (property "Description" "Resistor" (at 118.11 91.44 0) (effects (font (size 1.27 1.27)) (hide yes)))
  (pin "2")
  (pin "1"))
 (symbol
  (lib_id "PRT-16766:PRT-16766")
  (at 209.55 81.28 0)
  (unit 1)
  (exclude_from_sim no)
  (in_bom yes)
  (on_board yes)
  (dnp no)
  (fields_autoplaced yes)
  (property "Reference" "J2" (at 220.98 73.66 0) (effects (font (size 1.27 1.27))))
  (property "Value" "PRT-16766" (at 220.98 76.2 0) (effects (font (size 1.27 1.27))))
  (property "Footprint" "PRT-16766:PRT16766" (at 228.6 176.2 0) (effects (font (size 1.27 1.27)) (justify left top) (hide yes)))
  (property "Datasheet" "" (at 228.6 276.2 0) (effects (font (size 1.27 1.27)) (justify left top) (hide yes)))
  (property "Description" "Connector Header Surface Mount 4 position 0.039\" (1.00mm) , 5V , 1A , -25C ~ 85C , This link could be used for wire connection\"https://eu.mouser.com/ProductDetail/Adafruit/4210?qs=PzGy0jfpSMuCfezrcTX9rQ%3D%3D\"" (at 209.55 81.28 0) (effects (font (size 1.27 1.27)) (hide yes)))
  (property "Height" "4.3" (at 228.6 476.2 0) (effects (font (size 1.27 1.27)) (justify left top) (hide yes)))
  (property "Mouser Part Number" "474-PRT-16766" (at 228.6 576.2 0) (effects (font (size 1.27 1.27)) (justify left top) (hide yes)))
  (property "Mouser Price/Stock" "https://www.mouser.co.uk/ProductDetail/SparkFun/PRT-16766?qs=TiOZkKH1s2S5E8Ch5jqJTg%3D%3D" (at 228.6 676.2 0) (effects (font (size 1.27 1.27)) (justify left top) (hide yes)))
  (property "Manufacturer_Name" "SparkFun" (at 228.6 776.2 0) (effects (font (size 1.27 1.27)) (justify left top) (hide yes)))
  (property "Manufacturer_Part_Number" "PRT-16766" (at 228.6 876.2 0) (effects (font (size 1.27 1.27)) (justify left top) (hide yes)))
  (pin "2")
  (pin "1")
  (pin "4")
  (pin "3")
  (pin "5")
  (pin "6"))
 (symbol
  (lib_id "Connector:TestPoint_2Pole")
  (at 99.06 144.78 0)
  (unit 1)
  (exclude_from_sim no)
  (in_bom yes)
  (on_board yes)
  (dnp no)
  (fields_autoplaced yes)
  (property "Reference" "TP1" (at 99.06 139.7 0) (effects (font (size 1.27 1.27))))
  (property "Value" "TH Testpoint" (at 99.06 142.24 0) (effects (font (size 1.27 1.27))))
  (property "Footprint" "TestPoint:TestPoint_Pad_1.0x1.0mm" (at 99.06 144.78 0) (effects (font (size 1.27 1.27)) (hide yes)))
  (property "Datasheet" "~" (at 99.06 144.78 0) (effects (font (size 1.27 1.27)) (hide yes)))
  (property "Description" "2-polar test point" (at 99.06 144.78 0) (effects (font (size 1.27 1.27)) (hide yes)))
  (pin "2")
  (pin "1"))
 (symbol
  (lib_id "Device:C")
  (at 175.26 86.36 0)
  (unit 1)
  (exclude_from_sim no)
  (in_bom yes)
  (on_board yes)
  (dnp no)
  (fields_autoplaced yes)
  (property "Reference" "C3" (at 179.07 85.0899 0) (effects (font (size 1.27 1.27)) (justify left)))
  (property "Value" "0.22uC" (at 179.07 87.6299 0) (effects (font (size 1.27 1.27)) (justify left)))
  (property "Footprint" "Capacitor_SMD:C_1206_3216Metric_Pad1.33x1.80mm_HandSolder" (at 176.2252 90.17 0) (effects (font (size 1.27 1.27)) (hide yes)))
  (property "Datasheet" "~" (at 175.26 86.36 0) (effects (font (size 1.27 1.27)) (hide yes)))
  (property "Description" "Unpolarized capacitor" (at 175.26 86.36 0) (effects (font (size 1.27 1.27)) (hide yes)))
  (pin "1")
  (pin "2"))
 (symbol
  (lib_id "Device:R")
  (at 191.77 137.16 0)
  (unit 1)
  (exclude_from_sim no)
  (in_bom yes)
  (on_board yes)
  (dnp no)
  (fields_autoplaced yes)
  (property "Reference" "R5" (at 194.31 135.8899 0) (effects (font (size 1.27 1.27)) (justify left)))
  (property "Value" "220kR" (at 194.31 138.4299 0) (effects (font (size 1.27 1.27)) (justify left)))
  (property "Footprint" "Resistor_SMD:R_1206_3216Metric_Pad1.30x1.75mm_HandSolder" (at 189.992 137.16 90) (effects (font (size 1.27 1.27)) (hide yes)))
  (property "Datasheet" "~" (at 191.77 137.16 0) (effects (font (size 1.27 1.27)) (hide yes)))
  (property "Description" "Resistor" (at 191.77 137.16 0) (effects (font (size 1.27 1.27)) (hide yes)))
  (pin "2")
  (pin "1"))
 (symbol
  (lib_id "Device:C")
  (at 118.11 140.97 0)
  (unit 1)
  (exclude_from_sim no)
  (in_bom yes)
  (on_board yes)
  (dnp no)
  (fields_autoplaced yes)
  (property "Reference" "C2" (at 121.92 139.6999 0) (effects (font (size 1.27 1.27)) (justify left)))
  (property "Value" "0.22uC" (at 121.92 142.2399 0) (effects (font (size 1.27 1.27)) (justify left)))
  (property "Footprint" "Capacitor_SMD:C_1206_3216Metric_Pad1.33x1.80mm_HandSolder" (at 119.0752 144.78 0) (effects (font (size 1.27 1.27)) (hide yes)))
  (property "Datasheet" "~" (at 118.11 140.97 0) (effects (font (size 1.27 1.27)) (hide yes)))
  (property "Description" "Unpolarized capacitor" (at 118.11 140.97 0) (effects (font (size 1.27 1.27)) (hide yes)))
  (pin "1")
  (pin "2"))
 (symbol
  (lib_id "MCP6002-I_SN:MCP6002-I_SN")
  (at 123.19 77.47 0)
  (mirror x)
  (unit 1)
  (exclude_from_sim no)
  (in_bom yes)
  (on_board yes)
  (dnp no)
  (property "Reference" "U2" (at 137.16 83.5408 0) (effects (font (size 1.27 1.27))))
  (property "Value" "MCP6002-I_SN" (at 137.16 81.0008 0) (effects (font (size 1.27 1.27))))
  (property "Footprint" "MCP6002_I_SN:SOIC127P600X175-8N" (at 123.19 77.47 0) (effects (font (size 1.27 1.27)) (justify bottom) (hide yes)))
  (property "Datasheet" "" (at 123.19 77.47 0) (effects (font (size 1.27 1.27)) (hide yes)))
  (property "Description" "" (at 123.19 77.47 0) (effects (font (size 1.27 1.27)) (hide yes)))
  (property "PARTREV" "L" (at 123.19 77.47 0) (effects (font (size 1.27 1.27)) (justify bottom) (hide yes)))
  (property "STANDARD" "IPC-7351B" (at 123.19 77.47 0) (effects (font (size 1.27 1.27)) (justify bottom) (hide yes)))
  (property "SNAPEDA_PN" "MCP6002T-I/SN" (at 123.19 77.47 0) (effects (font (size 1.27 1.27)) (justify bottom) (hide yes)))
  (property "MAXIMUM_PACKAGE_HEIGHT" "1.75 mm" (at 123.19 77.47 0) (effects (font (size 1.27 1.27)) (justify bottom) (hide yes)))
  (property "MANUFACTURER" "Microchip" (at 123.19 77.47 0) (effects (font (size 1.27 1.27)) (justify bottom) (hide yes)))
  (pin "4")
  (pin "2")
  (pin "3")
  (pin "8")
  (pin "6")
  (pin "5")
  (pin "7")
  (pin "1"))
 (symbol
  (lib_id "power:GND")
  (at 118.11 144.78 0)
  (mirror y)
  (unit 1)
  (exclude_from_sim no)
  (in_bom yes)
  (on_board yes)
  (dnp no)
  (property "Reference" "#PWR03" (at 118.11 151.13 0) (effects (font (size 1.27 1.27)) (hide yes)))
  (property "Value" "GND" (at 118.11 149.098 0) (effects (font (size 1.27 1.27))))
  (property "Footprint" "" (at 118.11 144.78 0) (effects (font (size 1.27 1.27)) (hide yes)))
  (property "Datasheet" "" (at 118.11 144.78 0) (effects (font (size 1.27 1.27)) (hide yes)))
  (property "Description" "Power symbol creates a global label with name \"GND\" , ground" (at 118.11 144.78 0) (effects (font (size 1.27 1.27)) (hide yes)))
  (pin "1"))
 (symbol
  (lib_id "power:GND")
  (at 104.14 144.78 0)
  (mirror y)
  (unit 1)
  (exclude_from_sim no)
  (in_bom yes)
  (on_board yes)
  (dnp no)
  (property "Reference" "#PWR07" (at 104.14 151.13 0) (effects (font (size 1.27 1.27)) (hide yes)))
  (property "Value" "GND" (at 104.14 149.098 0) (effects (font (size 1.27 1.27))))
  (property "Footprint" "" (at 104.14 144.78 0) (effects (font (size 1.27 1.27)) (hide yes)))
  (property "Datasheet" "" (at 104.14 144.78 0) (effects (font (size 1.27 1.27)) (hide yes)))
  (property "Description" "Power symbol creates a global label with name \"GND\" , ground" (at 104.14 144.78 0) (effects (font (size 1.27 1.27)) (hide yes)))
  (pin "1"))
 (sheet_instances
  (path ""
   (page "1")))
 (embedded_fonts no))
